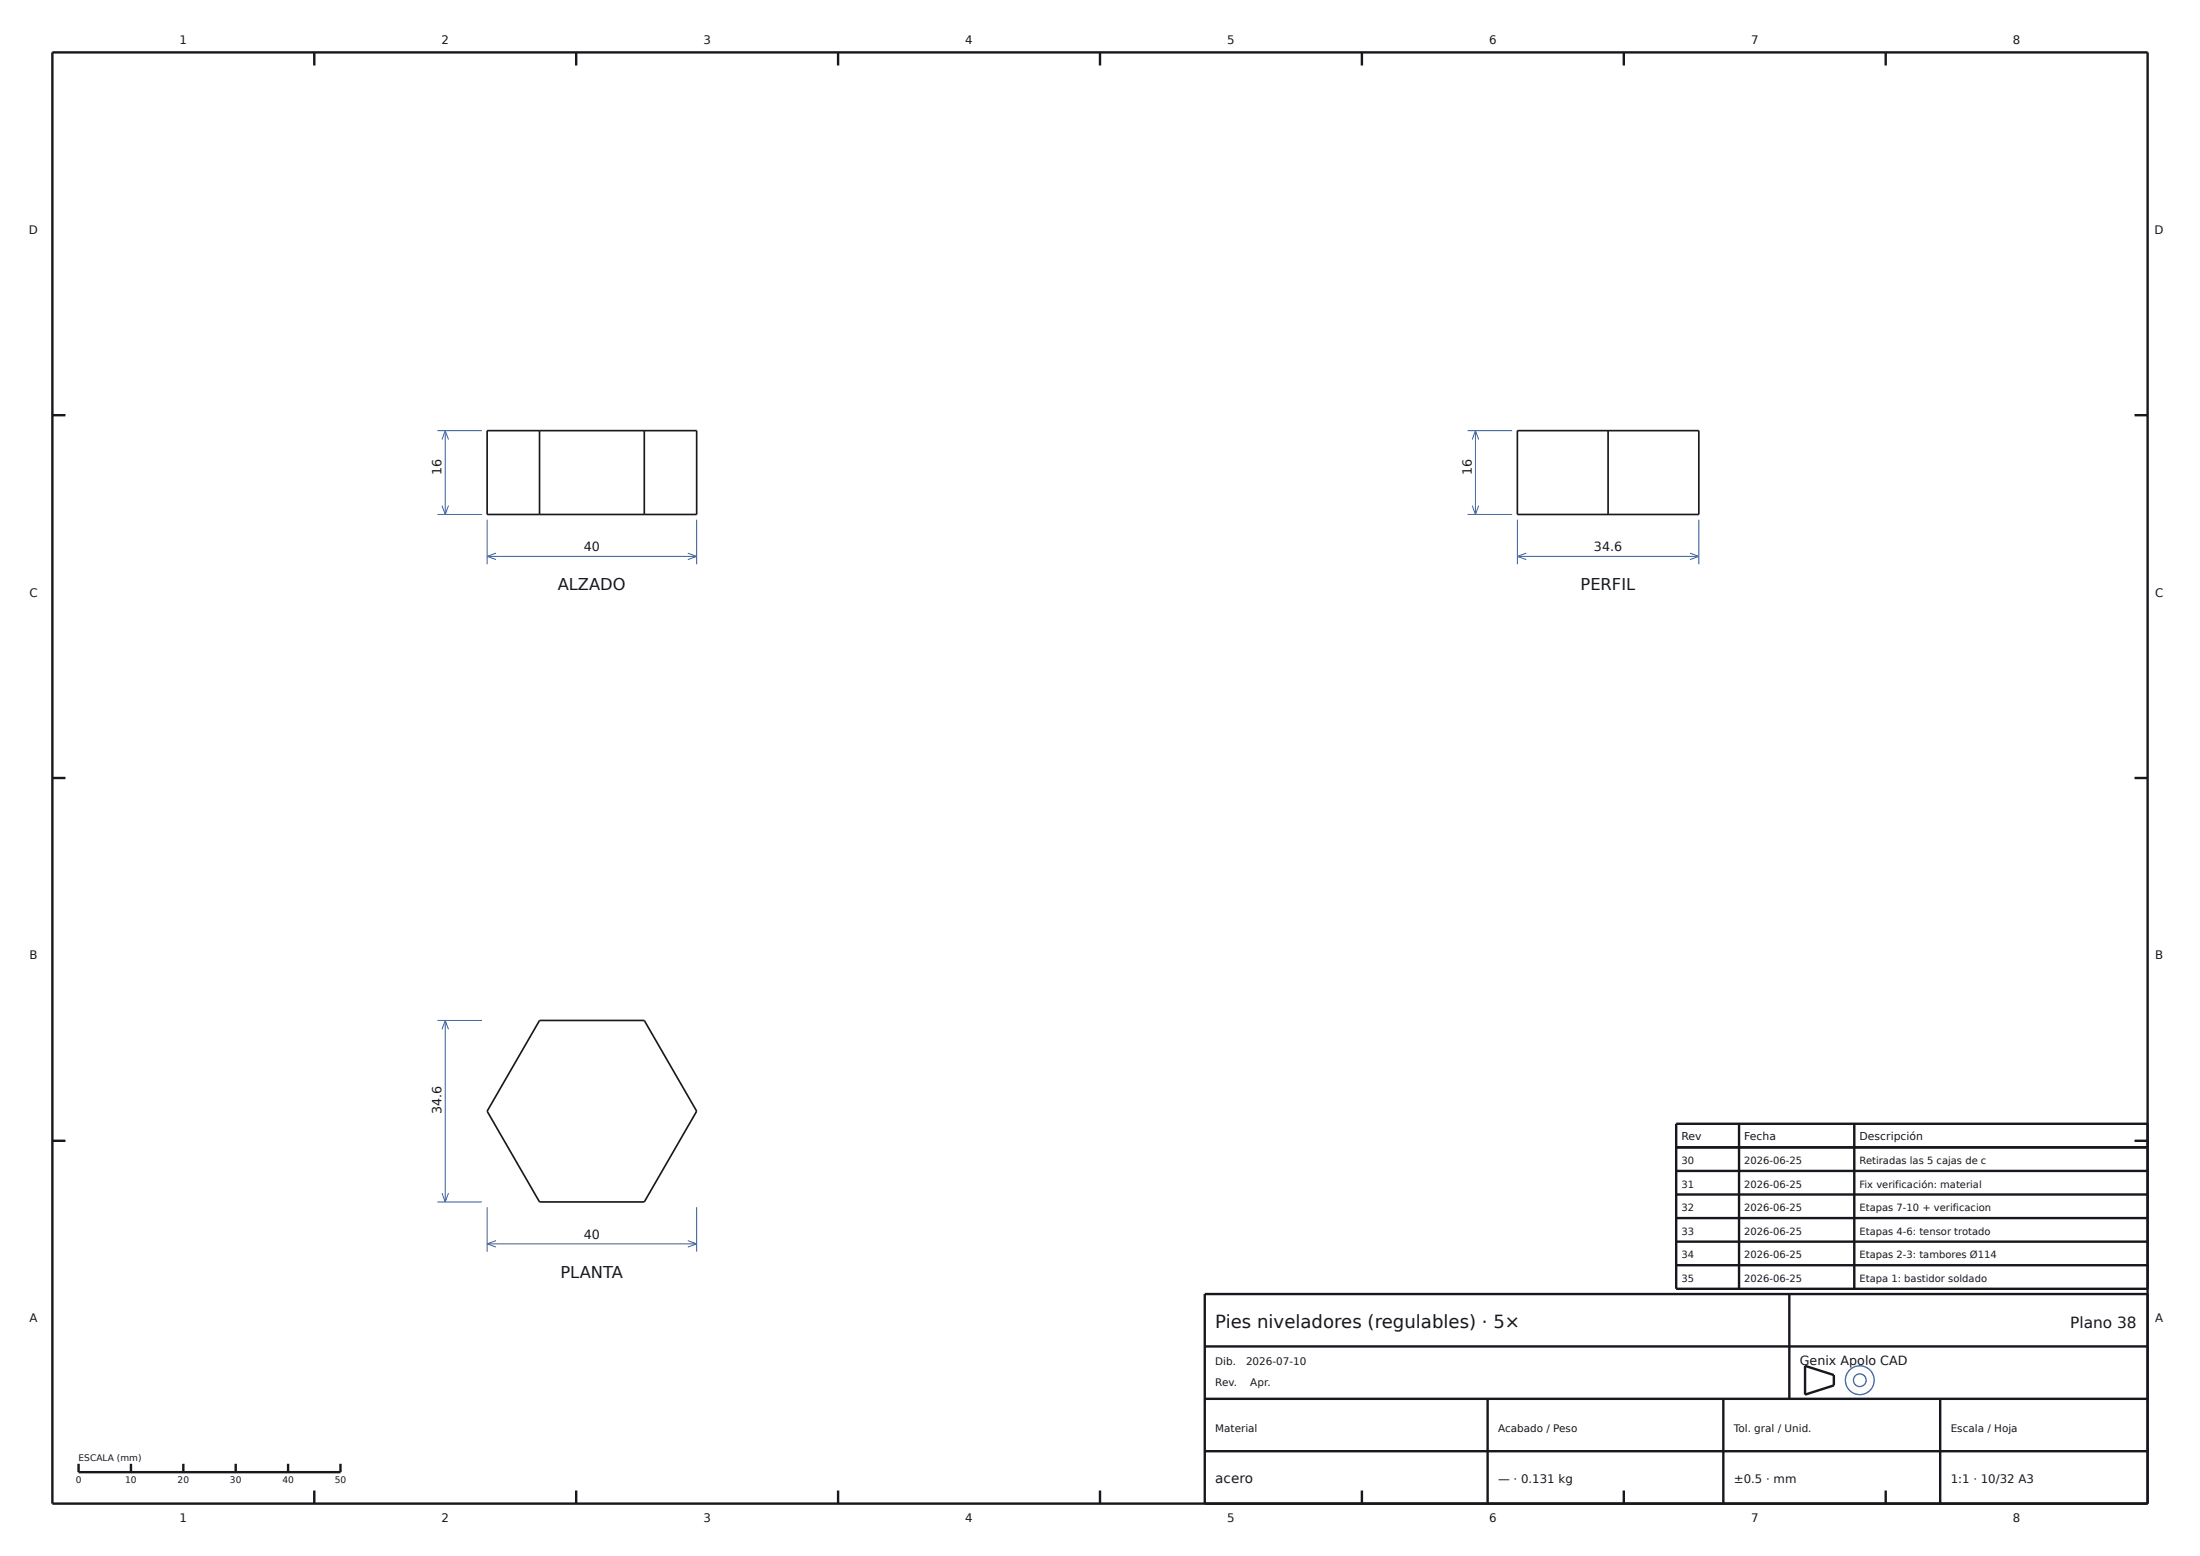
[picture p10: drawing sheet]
<svg xmlns="http://www.w3.org/2000/svg" width="420mm" height="297mm" viewBox="0 0 420 297" stroke-linecap="round" stroke-linejoin="round" font-family="sans-serif">
<g fill="#fdfdfb" stroke="#3a5e9c" stroke-width=".25">
<circle cx="355" cy="263.5" r="2.75"/>
<circle cx="355.1" cy="263.5" r="1.21"/>
</g>
<g fill="none" stroke="#16181d" stroke-width=".46">
<path d="M10 10h400v277h-400zM60 10v2.5M110 10v2.5M160 10v2.5M210 10v2.5M260 10v2.5M310 10v2.5M360 10v2.5M10 79.3h2.5M407.5 79.3h2.5M10 148.5h2.5M407.5 148.5h2.5"/>
<path d="M10 217.8h2.5M320 219h90M332 214.5v31.5M354 214.5v31.5M407.5 217.8h2.5M410 214.5h-90v31.5h90M320 223.5h90M320 228h90M320 232.5h90M320 237h90M230 257h180M320 241.5h90"/>
<path d="M341.6 247v20M410 247h-180v40M15 279.4v1.6h50v-1.6M25 279.4v1.6M35 279.4v1.6M45 279.4v1.6M55 279.4v1.6M230 277h180M230 267h180M284 267v20M329 267v20M344.6 260.7l5.5 1.8v1.9l-5.5 1.8z"/>
<path d="M370.4 267v20M60 284.5v2.5M110 284.5v2.5M160 284.5v2.5M210 284.5v2.5M260 284.5v2.5M310 284.5v2.5M360 284.5v2.5"/>
</g>
<path d="M93 82.2h40v16h-40zM103 82.2v16M123 82.2v16M289.7 82.2h34.6v16h-34.6zM307 82.2v16M103 194.8h20l10 17.3-10 17.3h-20l-10-17.3z" fill="none" stroke="#16181d" stroke-width=".32"/>
<g fill="none" stroke="#3a5e9c" stroke-width=".19">
<path d="M83.5 98.2h8.5M83.5 82.2h8.5M84.4 96.5l.6 1.7M85 82.2v16M85 82.2l.6 1.7M85 82.2l-.6 1.7M85.6 96.5l-.6 1.7M93 99.2v8.5M133 99.2v8.5M280.2 98.2h8.5M280.2 82.2h8.5M281.1 96.5l.6 1.7"/>
<path d="M281.7 82.2v16M281.7 82.2l.6 1.7M281.7 82.2l-.6 1.7M282.3 96.5l-.6 1.7M289.7 99.2v8.5M324.3 99.2v8.5M93 106.2h40M93 106.2l1.7 .6M94.7 105.6l-1.7 .6M131.3 105.6l1.7 .6M133 106.2l-1.7 .6M289.7 106.2h34.6"/>
<path d="M289.7 106.2l1.7 .6M291.4 105.6l-1.7 .6M322.6 105.6l1.7 .6M324.3 106.2l-1.7 .6M83.5 194.8h8.5M85 194.8v34.6M85 194.8l.6 1.7M85 194.8l-.6 1.7M83.5 229.4h8.5M84.4 227.7l.6 1.7M85.6 227.7l-.6 1.7M93 230.4v8.5"/>
<path d="M93 237.4h40M93 237.4l1.7 .6M94.7 236.8l-1.7 .6M131.3 236.8l1.7 .6M133 230.4v8.5M133 237.4l-1.7 .6"/>
</g>
<text font-size="3.5" fill="#16181d" x="232" y="253.4">Pies niveladores (regulables) · 5×</text>
<g font-size="3.1" fill="#16181d">
<text x="106.5" y="112.7">ALZADO</text>
<text x="301.7" y="112.7">PERFIL</text>
<text x="107" y="243.9">PLANTA</text>
</g>
<text font-size="2.9" fill="#16181d" x="395.2" y="253.4">Plano 38</text>
<text font-size="2.6" fill="#16181d" x="232" y="283">acero</text>
<g font-size="2.4" fill="#16181d">
<text x="84.3" y="90.7" transform="rotate(-90 84.3 90.7)">16</text>
<text x="281" y="90.7" transform="rotate(-90 281 90.7)">16</text>
<text x="111.5" y="105.2">40</text>
<text x="304.3" y="105.2">34.6</text>
<text x="84.3" y="212.6" transform="rotate(-90 84.3 212.6)">34.6</text>
<text x="111.5" y="236.4">40</text>
<text x="343.6" y="260.6">Genix Apolo CAD</text>
</g>
<g font-size="2.2" fill="#16181d">
<text x="34.3" y="8.4">1</text>
<text x="84.3" y="8.4">2</text>
<text x="134.3" y="8.4">3</text>
<text x="184.3" y="8.4">4</text>
<text x="234.3" y="8.4">5</text>
<text x="284.3" y="8.4">6</text>
<text x="334.3" y="8.4">7</text>
<text x="384.3" y="8.4">8</text>
<text x="5.5" y="44.6">D</text>
<text x="411.3" y="44.6">D</text>
<text x="5.6" y="113.9">C</text>
<text x="411.4" y="113.9">C</text>
<text x="5.6" y="183.1">B</text>
<text x="411.4" y="183.1">B</text>
<text x="5.6" y="252.4">A</text>
<text x="411.4" y="252.4">A</text>
<text x="286" y="283">— · 0.131 kg</text>
<text x="331" y="283">±0.5 · mm</text>
<text x="372.4" y="283">1:1 · 10/32 A3</text>
<text x="34.3" y="290.6">1</text>
<text x="84.3" y="290.6">2</text>
<text x="134.3" y="290.6">3</text>
<text x="184.3" y="290.6">4</text>
<text x="234.3" y="290.6">5</text>
<text x="284.3" y="290.6">6</text>
<text x="334.3" y="290.6">7</text>
<text x="384.3" y="290.6">8</text>
</g>
<g font-size="2.1" fill="#16181d">
<text x="321" y="217.6">Rev</text>
<text x="333" y="217.6">Fecha</text>
<text x="355" y="217.6">Descripción</text>
</g>
<g font-size="2" fill="#16181d">
<text x="232" y="260.6">Dib.</text>
<text x="237.9" y="260.6">2026-07-10</text>
<text x="232" y="264.6">Rev.</text>
<text x="238.7" y="264.6">Apr.</text>
<text x="232" y="273.4">Material</text>
<text x="286" y="273.4">Acabado / Peso</text>
<text x="331" y="273.4">Tol. gral / Unid.</text>
<text x="372.4" y="273.4">Escala / Hoja</text>
</g>
<g font-size="1.9" fill="#16181d">
<text x="321" y="222.2">30</text>
<text x="321" y="226.7">31</text>
<text x="333" y="222.2">2026-06-25</text>
<text x="333" y="226.7">2026-06-25</text>
<text x="355" y="222.2">Retiradas las 5 cajas de c</text>
<text x="355" y="226.7">Fix verificación: material</text>
<text x="321" y="231.2">32</text>
<text x="333" y="231.2">2026-06-25</text>
<text x="355" y="231.2">Etapas 7-10 + verificacion</text>
<text x="321" y="235.7">33</text>
<text x="333" y="235.7">2026-06-25</text>
<text x="355" y="235.7">Etapas 4-6: tensor trotado</text>
<text x="321" y="240.2">34</text>
<text x="321" y="244.7">35</text>
<text x="333" y="240.2">2026-06-25</text>
<text x="333" y="244.7">2026-06-25</text>
<text x="355" y="240.2">Etapas 2-3: tambores Ø114</text>
<text x="355" y="244.7">Etapa 1: bastidor soldado</text>
</g>
<g font-size="1.7" fill="#16181d">
<text x="15" y="278.8">ESCALA (mm)</text>
<text x="14.5" y="283">0</text>
<text x="23.9" y="283">10</text>
<text x="33.9" y="283">20</text>
<text x="43.9" y="283">30</text>
<text x="53.9" y="283">40</text>
<text x="63.9" y="283">50</text>
</g>
</svg>
